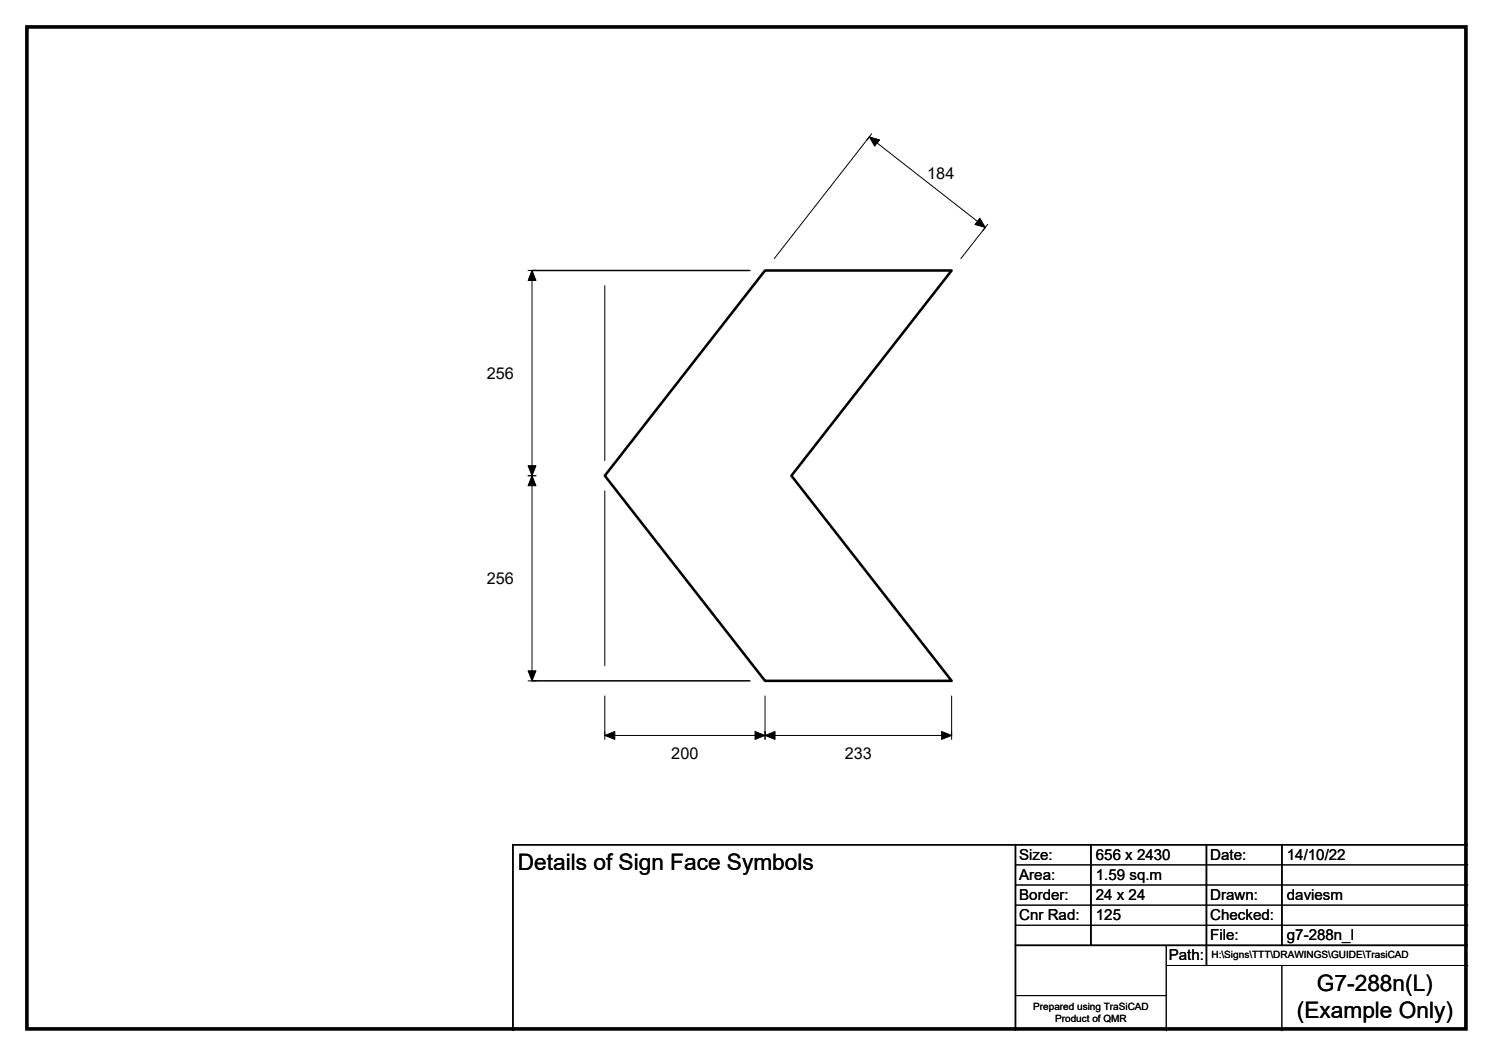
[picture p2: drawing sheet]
<svg xmlns="http://www.w3.org/2000/svg" width="297mm" height="210mm" viewBox="0 0 297 210" stroke-linecap="round" stroke-linejoin="round" font-family="sans-serif">
<path d="M105.9 53.8h43.3M105.9 135.4h43.3M202 168v37M217 168v20M240 168v24M255 168v20M292 168h-190v37M202 188h90" fill="none" stroke="#000" stroke-width=".3"/>
<g fill="none" stroke="#000" stroke-width=".2">
<path d="M173.4 26.6l-.9 1.3M105.1 53.8h1.5M105.9 53.8v81.6M120.3 56.8v34.8M154 51.4l18.9-24.2 23.1 18-4.8 6.2M196.5 44.6l-1 1.3M105.1 94.6h1.5M120.3 97.6v34.8M105.1 135.4h1.5M120.3 138.4v8.6M152.2 138.4v8.6M189.3 138.4v8.6"/>
<path d="M120.3 146.2h69M202 172h90M202 176h90M202 180h90M202 184h90M202 198h30M232 192h60M232 188v17M255 192v13"/>
</g>
<path d="M172.9 27.2l2.1 .6-1 1.3zM105.9 53.8l.7 2h-1.5zM194.9 43.4l1.1 1.8-2-.6zM105.1 92.6h1.5l-.7 2zM105.9 94.6l.7 2h-1.5zM105.1 133.4h1.5l-.7 2zM120.3 146.2l2-.7v1.5zM152.2 146.2l2-.7v1.5zM150.2 145.5l2 .7-2 .8zM187.3 145.5l2 .7-2 .8z" fill="#000" stroke="#000" stroke-width=".2"/>
<path d="M152.2 53.8h37.1l-31.8 40.8 31.8 40.8h-37.1l-31.9-40.8z" fill="none" stroke="#000" stroke-width=".51"/>
<path d="M5.4 5.4h286.3v199.2h-286.3z" fill="none" stroke="#000" stroke-width=".72"/>
<g font-size="4.5">
<text x="103" y="173">Details of Sign Face Symbols</text>
<text x="262" y="197.1">G7-288n(L)</text>
<text x="258" y="202.5">(Example Only)</text>
</g>
<g font-size="3.2">
<text x="184.5" y="35.5">184</text>
<text x="96.8" y="75.3">256</text>
<text x="96.8" y="116.1">256</text>
<text x="133.6" y="150.9">200</text>
<text x="168.1" y="150.9">233</text>
</g>
<g font-size="3">
<text x="202.8" y="170.9">Size:</text>
<text x="218" y="170.9">656 x 2430</text>
<text x="240.8" y="170.9">Date:</text>
<text x="256" y="170.9">14/10/22</text>
<text x="202.8" y="174.9">Area:</text>
<text x="202.8" y="178.9">Border:</text>
<text x="218" y="174.9">1.59 sq.m</text>
<text x="218" y="178.9">24 x 24</text>
<text x="240.8" y="178.9">Drawn:</text>
<text x="256" y="178.9">daviesm</text>
<text x="202.8" y="182.9">Cnr Rad:</text>
<text x="218" y="182.9">125</text>
<text x="240.8" y="182.9">Checked:</text>
<text x="232.5" y="190.9">Path:</text>
<text x="240.8" y="186.9">File:</text>
<text x="256" y="186.9">g7-288n_l</text>
</g>
<g font-size="2">
<text x="241" y="190.5">H:\Signs\TTT\DRAWINGS\GUIDE\TrasiCAD</text>
<text x="205.6" y="200.8">Prepared using TraSiCAD</text>
<text x="209.9" y="203.2">Product of QMR</text>
</g>
</svg>
